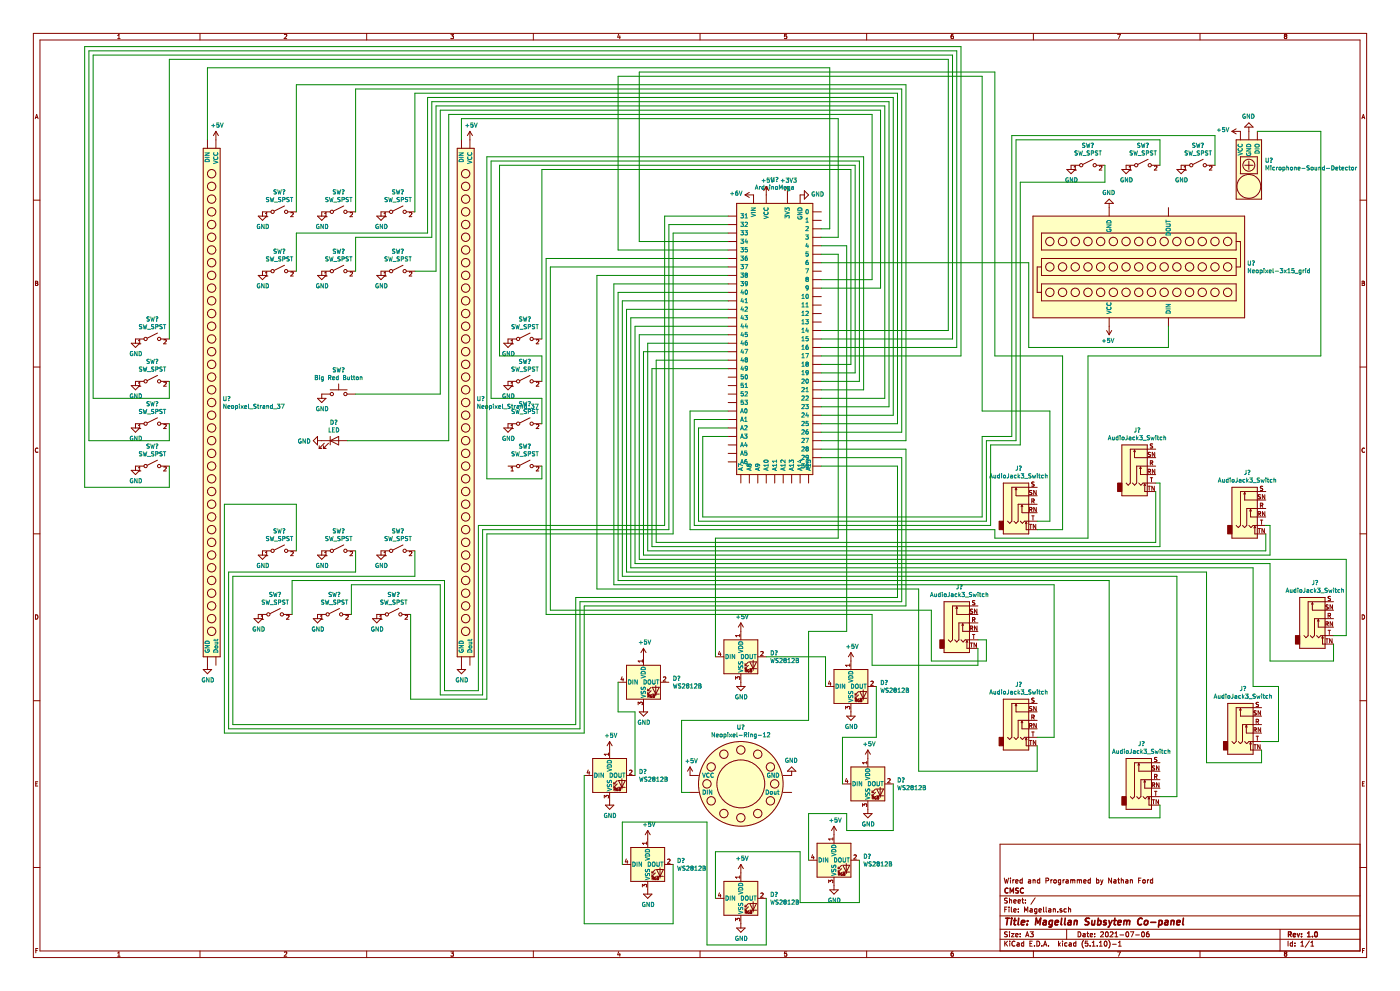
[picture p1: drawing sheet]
EESchema Schematic File Version 4
EELAYER 30 0
EELAYER END
$Descr A3 16535 11693
encoding utf-8
Sheet 1 1
Title "Magellan Subsytem Co-panel"
Date "2021-07-06"
Rev "1.0"
Comp "CMSC"
Comment1 "Wired and Programmed by Nathan Ford"
Comment2 ""
Comment3 ""
Comment4 ""
$EndDescr
$Comp
L power:GND #PWR?
U 1 1
P 9450 2300
F 0 "#PWR?" H 9450 2050 50  0001 C CNN
F 1 "GND" V 9455 2172 50  0000 R CNN
F 2 "" H 9450 2300 50  0001 C CNN
F 3 "" H 9450 2300 50  0001 C CNN
	1    9450 2300
	0    -1   -1   0   
$EndComp
$Comp
L power:+3V3 #PWR?
U 1 1
P 9300 2300
F 0 "#PWR?" H 9300 2150 50  0001 C CNN
F 1 "+3V3" H 9315 2473 50  0000 C CNN
F 2 "" H 9300 2300 50  0001 C CNN
F 3 "" H 9300 2300 50  0001 C CNN
	1    9300 2300
	1    0    0    -1  
$EndComp
$Comp
L power:+6V #PWR?
U 1 1
P 8900 2300
F 0 "#PWR?" H 8900 2150 50  0001 C CNN
F 1 "+6V" V 8915 2428 50  0000 L CNN
F 2 "" H 8900 2300 50  0001 C CNN
F 3 "" H 8900 2300 50  0001 C CNN
	1    8900 2300
	0    -1   -1   0   
$EndComp
$Comp
L power:+5V #PWR?
U 1 1
P 9050 2300
F 0 "#PWR?" H 9050 2150 50  0001 C CNN
F 1 "+5V" H 9065 2473 50  0000 C CNN
F 2 "" H 9050 2300 50  0001 C CNN
F 3 "" H 9050 2300 50  0001 C CNN
	1    9050 2300
	1    0    0    -1  
$EndComp
$Comp
L Connector:AudioJack3_Switch J?
U 1 1
P 13450 5500
F 0 "J?" H 13432 5925 50  0000 C CNN
F 1 "AudioJack3_Switch" H 13432 5834 50  0000 C CNN
F 2 "" H 13450 5500 50  0001 C CNN
F 3 "~" H 13450 5500 50  0001 C CNN
	1    13450 5500
	1    0    0    -1  
$EndComp
$Comp
L MCU_Microchip_ATmega:ArduinoMega U?
U 1 1
P 9150 4000
F 0 "U?" H 9150 5881 50  0000 C CNN
F 1 "ArduinoMega" H 9150 5790 50  0000 C CNN
F 2 "" H 8950 4150 50  0001 C CNN
F 3 "" H 8950 4150 50  0001 C CNN
	1    9150 4000
	1    0    0    -1  
$EndComp
$Comp
L Connector:AudioJack3_Switch J?
U 1 1
P 14750 6000
F 0 "J?" H 14732 6425 50  0000 C CNN
F 1 "AudioJack3_Switch" H 14732 6334 50  0000 C CNN
F 2 "" H 14750 6000 50  0001 C CNN
F 3 "~" H 14750 6000 50  0001 C CNN
	1    14750 6000
	1    0    0    -1  
$EndComp
$Comp
L Connector:AudioJack3_Switch J?
U 1 1
P 12050 5950
F 0 "J?" H 12032 6375 50  0000 C CNN
F 1 "AudioJack3_Switch" H 12032 6284 50  0000 C CNN
F 2 "" H 12050 5950 50  0001 C CNN
F 3 "~" H 12050 5950 50  0001 C CNN
	1    12050 5950
	1    0    0    -1  
$EndComp
$Comp
L Connector:AudioJack3_Switch J?
U 1 1
P 15550 7300
F 0 "J?" H 15532 7725 50  0000 C CNN
F 1 "AudioJack3_Switch" H 15532 7634 50  0000 C CNN
F 2 "" H 15550 7300 50  0001 C CNN
F 3 "~" H 15550 7300 50  0001 C CNN
	1    15550 7300
	1    0    0    -1  
$EndComp
$Comp
L Connector:AudioJack3_Switch J?
U 1 1
P 12050 8500
F 0 "J?" H 12032 8925 50  0000 C CNN
F 1 "AudioJack3_Switch" H 12032 8834 50  0000 C CNN
F 2 "" H 12050 8500 50  0001 C CNN
F 3 "~" H 12050 8500 50  0001 C CNN
	1    12050 8500
	1    0    0    -1  
$EndComp
$Comp
L Connector:AudioJack3_Switch J?
U 1 1
P 13500 9200
F 0 "J?" H 13482 9625 50  0000 C CNN
F 1 "AudioJack3_Switch" H 13482 9534 50  0000 C CNN
F 2 "" H 13500 9200 50  0001 C CNN
F 3 "~" H 13500 9200 50  0001 C CNN
	1    13500 9200
	1    0    0    -1  
$EndComp
$Comp
L LED:WS2812B D?
U 1 1
P 8750 7750
F 0 "D?" H 9094 7796 50  0000 L CNN
F 1 "WS2812B" H 9094 7705 50  0000 L CNN
F 2 "LED_SMD:LED_WS2812B_PLCC4_5.0x5.0mm_P3.2mm" H 8800 7450 50  0001 L TNN
F 3 "https://cdn-shop.adafruit.com/datasheets/WS2812B.pdf" H 8850 7375 50  0001 L TNN
	1    8750 7750
	1    0    0    -1  
$EndComp
$Comp
L LED:WS2812B D?
U 1 1
P 10050 8100
F 0 "D?" H 10394 8146 50  0000 L CNN
F 1 "WS2812B" H 10394 8055 50  0000 L CNN
F 2 "LED_SMD:LED_WS2812B_PLCC4_5.0x5.0mm_P3.2mm" H 10100 7800 50  0001 L TNN
F 3 "https://cdn-shop.adafruit.com/datasheets/WS2812B.pdf" H 10150 7725 50  0001 L TNN
	1    10050 8100
	1    0    0    -1  
$EndComp
$Comp
L LED:WS2812B D?
U 1 1
P 9850 10150
F 0 "D?" H 10194 10196 50  0000 L CNN
F 1 "WS2812B" H 10194 10105 50  0000 L CNN
F 2 "LED_SMD:LED_WS2812B_PLCC4_5.0x5.0mm_P3.2mm" H 9900 9850 50  0001 L TNN
F 3 "https://cdn-shop.adafruit.com/datasheets/WS2812B.pdf" H 9950 9775 50  0001 L TNN
	1    9850 10150
	1    0    0    -1  
$EndComp
$Comp
L LED:WS2812B D?
U 1 1
P 8750 10600
F 0 "D?" H 9094 10646 50  0000 L CNN
F 1 "WS2812B" H 9094 10555 50  0000 L CNN
F 2 "LED_SMD:LED_WS2812B_PLCC4_5.0x5.0mm_P3.2mm" H 8800 10300 50  0001 L TNN
F 3 "https://cdn-shop.adafruit.com/datasheets/WS2812B.pdf" H 8850 10225 50  0001 L TNN
	1    8750 10600
	1    0    0    -1  
$EndComp
$Comp
L LED:WS2812B D?
U 1 1
P 7650 10200
F 0 "D?" H 7994 10246 50  0000 L CNN
F 1 "WS2812B" H 7994 10155 50  0000 L CNN
F 2 "LED_SMD:LED_WS2812B_PLCC4_5.0x5.0mm_P3.2mm" H 7700 9900 50  0001 L TNN
F 3 "https://cdn-shop.adafruit.com/datasheets/WS2812B.pdf" H 7750 9825 50  0001 L TNN
	1    7650 10200
	1    0    0    -1  
$EndComp
$Comp
L LED:WS2812B D?
U 1 1
P 7600 8050
F 0 "D?" H 7944 8096 50  0000 L CNN
F 1 "WS2812B" H 7944 8005 50  0000 L CNN
F 2 "LED_SMD:LED_WS2812B_PLCC4_5.0x5.0mm_P3.2mm" H 7650 7750 50  0001 L TNN
F 3 "https://cdn-shop.adafruit.com/datasheets/WS2812B.pdf" H 7700 7675 50  0001 L TNN
	1    7600 8050
	1    0    0    -1  
$EndComp
$Comp
L Switch:SW_SPST SW?
U 1 1
P 12850 1950
F 0 "SW?" H 12850 2185 50  0000 C CNN
F 1 "SW_SPST" H 12850 2094 50  0000 C CNN
F 2 "" H 12850 1950 50  0001 C CNN
F 3 "~" H 12850 1950 50  0001 C CNN
	1    12850 1950
	1    0    0    -1  
$EndComp
$Comp
L Switch:SW_SPST SW?
U 1 1
P 13500 1950
F 0 "SW?" H 13500 2185 50  0000 C CNN
F 1 "SW_SPST" H 13500 2094 50  0000 C CNN
F 2 "" H 13500 1950 50  0001 C CNN
F 3 "~" H 13500 1950 50  0001 C CNN
	1    13500 1950
	1    0    0    -1  
$EndComp
$Comp
L Switch:SW_SPST SW?
U 1 1
P 14150 1950
F 0 "SW?" H 14150 2185 50  0000 C CNN
F 1 "SW_SPST" H 14150 2094 50  0000 C CNN
F 2 "" H 14150 1950 50  0001 C CNN
F 3 "~" H 14150 1950 50  0001 C CNN
	1    14150 1950
	1    0    0    -1  
$EndComp
$Comp
L Switch:SW_SPST SW?
U 1 1
P 3300 2500
F 0 "SW?" H 3300 2735 50  0000 C CNN
F 1 "SW_SPST" H 3300 2644 50  0000 C CNN
F 2 "" H 3300 2500 50  0001 C CNN
F 3 "~" H 3300 2500 50  0001 C CNN
	1    3300 2500
	1    0    0    -1  
$EndComp
$Comp
L Switch:SW_SPST SW?
U 1 1
P 4000 2500
F 0 "SW?" H 4000 2735 50  0000 C CNN
F 1 "SW_SPST" H 4000 2644 50  0000 C CNN
F 2 "" H 4000 2500 50  0001 C CNN
F 3 "~" H 4000 2500 50  0001 C CNN
	1    4000 2500
	1    0    0    -1  
$EndComp
$Comp
L Switch:SW_SPST SW?
U 1 1
P 4700 2500
F 0 "SW?" H 4700 2735 50  0000 C CNN
F 1 "SW_SPST" H 4700 2644 50  0000 C CNN
F 2 "" H 4700 2500 50  0001 C CNN
F 3 "~" H 4700 2500 50  0001 C CNN
	1    4700 2500
	1    0    0    -1  
$EndComp
$Comp
L Switch:SW_SPST SW?
U 1 1
P 3300 3200
F 0 "SW?" H 3300 3435 50  0000 C CNN
F 1 "SW_SPST" H 3300 3344 50  0000 C CNN
F 2 "" H 3300 3200 50  0001 C CNN
F 3 "~" H 3300 3200 50  0001 C CNN
	1    3300 3200
	1    0    0    -1  
$EndComp
$Comp
L Switch:SW_SPST SW?
U 1 1
P 4000 3200
F 0 "SW?" H 4000 3435 50  0000 C CNN
F 1 "SW_SPST" H 4000 3344 50  0000 C CNN
F 2 "" H 4000 3200 50  0001 C CNN
F 3 "~" H 4000 3200 50  0001 C CNN
	1    4000 3200
	1    0    0    -1  
$EndComp
$Comp
L Switch:SW_SPST SW?
U 1 1
P 4700 3200
F 0 "SW?" H 4700 3435 50  0000 C CNN
F 1 "SW_SPST" H 4700 3344 50  0000 C CNN
F 2 "" H 4700 3200 50  0001 C CNN
F 3 "~" H 4700 3200 50  0001 C CNN
	1    4700 3200
	1    0    0    -1  
$EndComp
$Comp
L Switch:SW_SPST SW?
U 1 1
P 3300 6500
F 0 "SW?" H 3300 6735 50  0000 C CNN
F 1 "SW_SPST" H 3300 6644 50  0000 C CNN
F 2 "" H 3300 6500 50  0001 C CNN
F 3 "~" H 3300 6500 50  0001 C CNN
	1    3300 6500
	1    0    0    -1  
$EndComp
$Comp
L Switch:SW_SPST SW?
U 1 1
P 4000 6500
F 0 "SW?" H 4000 6735 50  0000 C CNN
F 1 "SW_SPST" H 4000 6644 50  0000 C CNN
F 2 "" H 4000 6500 50  0001 C CNN
F 3 "~" H 4000 6500 50  0001 C CNN
	1    4000 6500
	1    0    0    -1  
$EndComp
$Comp
L Switch:SW_SPST SW?
U 1 1
P 4700 6500
F 0 "SW?" H 4700 6735 50  0000 C CNN
F 1 "SW_SPST" H 4700 6644 50  0000 C CNN
F 2 "" H 4700 6500 50  0001 C CNN
F 3 "~" H 4700 6500 50  0001 C CNN
	1    4700 6500
	1    0    0    -1  
$EndComp
$Comp
L Switch:SW_SPST SW?
U 1 1
P 3250 7250
F 0 "SW?" H 3250 7485 50  0000 C CNN
F 1 "SW_SPST" H 3250 7394 50  0000 C CNN
F 2 "" H 3250 7250 50  0001 C CNN
F 3 "~" H 3250 7250 50  0001 C CNN
	1    3250 7250
	1    0    0    -1  
$EndComp
$Comp
L Switch:SW_SPST SW?
U 1 1
P 3950 7250
F 0 "SW?" H 3950 7485 50  0000 C CNN
F 1 "SW_SPST" H 3950 7394 50  0000 C CNN
F 2 "" H 3950 7250 50  0001 C CNN
F 3 "~" H 3950 7250 50  0001 C CNN
	1    3950 7250
	1    0    0    -1  
$EndComp
$Comp
L Switch:SW_SPST SW?
U 1 1
P 4650 7250
F 0 "SW?" H 4650 7485 50  0000 C CNN
F 1 "SW_SPST" H 4650 7394 50  0000 C CNN
F 2 "" H 4650 7250 50  0001 C CNN
F 3 "~" H 4650 7250 50  0001 C CNN
	1    4650 7250
	1    0    0    -1  
$EndComp
$Comp
L Switch:SW_SPST SW?
U 1 1
P 6200 4000
F 0 "SW?" H 6200 4235 50  0000 C CNN
F 1 "SW_SPST" H 6200 4144 50  0000 C CNN
F 2 "" H 6200 4000 50  0001 C CNN
F 3 "~" H 6200 4000 50  0001 C CNN
	1    6200 4000
	1    0    0    -1  
$EndComp
$Comp
L Switch:SW_SPST SW?
U 1 1
P 6200 4500
F 0 "SW?" H 6200 4735 50  0000 C CNN
F 1 "SW_SPST" H 6200 4644 50  0000 C CNN
F 2 "" H 6200 4500 50  0001 C CNN
F 3 "~" H 6200 4500 50  0001 C CNN
	1    6200 4500
	1    0    0    -1  
$EndComp
$Comp
L Switch:SW_SPST SW?
U 1 1
P 6200 5000
F 0 "SW?" H 6200 5235 50  0000 C CNN
F 1 "SW_SPST" H 6200 5144 50  0000 C CNN
F 2 "" H 6200 5000 50  0001 C CNN
F 3 "~" H 6200 5000 50  0001 C CNN
	1    6200 5000
	1    0    0    -1  
$EndComp
$Comp
L Switch:SW_SPST SW?
U 1 1
P 6200 5500
F 0 "SW?" H 6200 5735 50  0000 C CNN
F 1 "SW_SPST" H 6200 5644 50  0000 C CNN
F 2 "" H 6200 5500 50  0001 C CNN
F 3 "~" H 6200 5500 50  0001 C CNN
	1    6200 5500
	1    0    0    -1  
$EndComp
$Comp
L Switch:SW_SPST SW?
U 1 1
P 1800 4000
F 0 "SW?" H 1800 4235 50  0000 C CNN
F 1 "SW_SPST" H 1800 4144 50  0000 C CNN
F 2 "" H 1800 4000 50  0001 C CNN
F 3 "~" H 1800 4000 50  0001 C CNN
	1    1800 4000
	1    0    0    -1  
$EndComp
$Comp
L Switch:SW_SPST SW?
U 1 1
P 1800 4500
F 0 "SW?" H 1800 4735 50  0000 C CNN
F 1 "SW_SPST" H 1800 4644 50  0000 C CNN
F 2 "" H 1800 4500 50  0001 C CNN
F 3 "~" H 1800 4500 50  0001 C CNN
	1    1800 4500
	1    0    0    -1  
$EndComp
$Comp
L Switch:SW_SPST SW?
U 1 1
P 1800 5000
F 0 "SW?" H 1800 5235 50  0000 C CNN
F 1 "SW_SPST" H 1800 5144 50  0000 C CNN
F 2 "" H 1800 5000 50  0001 C CNN
F 3 "~" H 1800 5000 50  0001 C CNN
	1    1800 5000
	1    0    0    -1  
$EndComp
$Comp
L Switch:SW_SPST SW?
U 1 1
P 1800 5500
F 0 "SW?" H 1800 5735 50  0000 C CNN
F 1 "SW_SPST" H 1800 5644 50  0000 C CNN
F 2 "" H 1800 5500 50  0001 C CNN
F 3 "~" H 1800 5500 50  0001 C CNN
	1    1800 5500
	1    0    0    -1  
$EndComp
$Comp
L LED:Neopixel-Ring-12 U?
U 1 1
P 8750 9250
F 0 "U?" V 9415 9250 50  0000 C CNN
F 1 "Neopixel-Ring-12" V 9324 9250 50  0000 C CNN
F 2 "" H 8750 9150 50  0001 C CNN
F 3 "" H 8750 9150 50  0001 C CNN
	1    8750 9250
	0    -1   -1   0   
$EndComp
$Comp
L Sensor_Audio:Microphone-Sound-Detector U?
U 1 1
P 14750 2000
F 0 "U?" H 14562 1896 50  0000 R CNN
F 1 "Microphone-Sound-Detector" H 14562 1987 50  0000 R CNN
F 2 "" H 14750 2500 50  0001 C CNN
F 3 "" H 14750 2500 50  0001 C CNN
	1    14750 2000
	-1   0    0    1   
$EndComp
$Comp
L LED:Neopixel-3x15_grid U?
U 1 1
P 13450 3150
F 0 "U?" H 14728 3196 50  0000 L CNN
F 1 "Neopixel-3x15_grid" H 14728 3105 50  0000 L CNN
F 2 "" H 13450 3000 50  0001 C CNN
F 3 "" H 13450 3000 50  0001 C CNN
	1    13450 3150
	1    0    0    -1  
$EndComp
$Comp
L LED:Neopixel_Strand_37 U?
U 1 1
P 5500 4750
F 0 "U?" H 5628 4796 50  0000 L CNN
F 1 "Neopixel_Strand_37" H 5628 4705 50  0000 L CNN
F 2 "" H 6900 5150 50  0001 C CNN
F 3 "" H 6900 5150 50  0001 C CNN
	1    5500 4750
	1    0    0    -1  
$EndComp
$Comp
L LED:Neopixel_Strand_37 U?
U 1 1
P 2500 4750
F 0 "U?" H 2628 4796 50  0000 L CNN
F 1 "Neopixel_Strand_37" H 2628 4705 50  0000 L CNN
F 2 "" H 3900 5150 50  0001 C CNN
F 3 "" H 3900 5150 50  0001 C CNN
	1    2500 4750
	1    0    0    -1  
$EndComp
$Comp
L Connector:AudioJack3_Switch J?
U 1 1
P 14700 8550
F 0 "J?" H 14682 8975 50  0000 C CNN
F 1 "AudioJack3_Switch" H 14682 8884 50  0000 C CNN
F 2 "" H 14700 8550 50  0001 C CNN
F 3 "~" H 14700 8550 50  0001 C CNN
	1    14700 8550
	1    0    0    -1  
$EndComp
$Comp
L Connector:AudioJack3_Switch J?
U 1 1
P 11350 7350
F 0 "J?" H 11332 7775 50  0000 C CNN
F 1 "AudioJack3_Switch" H 11332 7684 50  0000 C CNN
F 2 "" H 11350 7350 50  0001 C CNN
F 3 "~" H 11350 7350 50  0001 C CNN
	1    11350 7350
	1    0    0    -1  
$EndComp
$Comp
L LED:WS2812B D?
U 1 1
P 10250 9250
F 0 "D?" H 10594 9296 50  0000 L CNN
F 1 "WS2812B" H 10594 9205 50  0000 L CNN
F 2 "LED_SMD:LED_WS2812B_PLCC4_5.0x5.0mm_P3.2mm" H 10300 8950 50  0001 L TNN
F 3 "https://cdn-shop.adafruit.com/datasheets/WS2812B.pdf" H 10350 8875 50  0001 L TNN
	1    10250 9250
	1    0    0    -1  
$EndComp
$Comp
L LED:WS2812B D?
U 1 1
P 7200 9150
F 0 "D?" H 7544 9196 50  0000 L CNN
F 1 "WS2812B" H 7544 9105 50  0000 L CNN
F 2 "LED_SMD:LED_WS2812B_PLCC4_5.0x5.0mm_P3.2mm" H 7250 8850 50  0001 L TNN
F 3 "https://cdn-shop.adafruit.com/datasheets/WS2812B.pdf" H 7300 8775 50  0001 L TNN
	1    7200 9150
	1    0    0    -1  
$EndComp
$Comp
L Switch:SW_MEC_5G SW?
U 1 1
P 4000 4650
F 0 "SW?" H 4000 4935 50  0000 C CNN
F 1 "Big Red Button" H 4000 4844 50  0000 C CNN
F 2 "" H 4000 4850 50  0001 C CNN
F 3 "http://www.apem.com/int/index.php?controller=attachment&id_attachment=488" H 4000 4850 50  0001 C CNN
	1    4000 4650
	1    0    0    -1  
$EndComp
$Comp
L power:GND #PWR?
U 1 1
P 8750 8050
F 0 "#PWR?" H 8750 7800 50  0001 C CNN
F 1 "GND" H 8755 7877 50  0000 C CNN
F 2 "" H 8750 8050 50  0001 C CNN
F 3 "" H 8750 8050 50  0001 C CNN
	1    8750 8050
	1    0    0    -1  
$EndComp
$Comp
L power:GND #PWR?
U 1 1
P 10050 8400
F 0 "#PWR?" H 10050 8150 50  0001 C CNN
F 1 "GND" H 10055 8227 50  0000 C CNN
F 2 "" H 10050 8400 50  0001 C CNN
F 3 "" H 10050 8400 50  0001 C CNN
	1    10050 8400
	1    0    0    -1  
$EndComp
$Comp
L power:GND #PWR?
U 1 1
P 10250 9550
F 0 "#PWR?" H 10250 9300 50  0001 C CNN
F 1 "GND" H 10255 9377 50  0000 C CNN
F 2 "" H 10250 9550 50  0001 C CNN
F 3 "" H 10250 9550 50  0001 C CNN
	1    10250 9550
	1    0    0    -1  
$EndComp
$Comp
L power:GND #PWR?
U 1 1
P 9850 10450
F 0 "#PWR?" H 9850 10200 50  0001 C CNN
F 1 "GND" H 9855 10277 50  0000 C CNN
F 2 "" H 9850 10450 50  0001 C CNN
F 3 "" H 9850 10450 50  0001 C CNN
	1    9850 10450
	1    0    0    -1  
$EndComp
$Comp
L power:GND #PWR?
U 1 1
P 8750 10900
F 0 "#PWR?" H 8750 10650 50  0001 C CNN
F 1 "GND" H 8755 10727 50  0000 C CNN
F 2 "" H 8750 10900 50  0001 C CNN
F 3 "" H 8750 10900 50  0001 C CNN
	1    8750 10900
	1    0    0    -1  
$EndComp
$Comp
L power:GND #PWR?
U 1 1
P 7650 10500
F 0 "#PWR?" H 7650 10250 50  0001 C CNN
F 1 "GND" H 7655 10327 50  0000 C CNN
F 2 "" H 7650 10500 50  0001 C CNN
F 3 "" H 7650 10500 50  0001 C CNN
	1    7650 10500
	1    0    0    -1  
$EndComp
$Comp
L power:GND #PWR?
U 1 1
P 7200 9450
F 0 "#PWR?" H 7200 9200 50  0001 C CNN
F 1 "GND" H 7205 9277 50  0000 C CNN
F 2 "" H 7200 9450 50  0001 C CNN
F 3 "" H 7200 9450 50  0001 C CNN
	1    7200 9450
	1    0    0    -1  
$EndComp
$Comp
L power:GND #PWR?
U 1 1
P 7600 8350
F 0 "#PWR?" H 7600 8100 50  0001 C CNN
F 1 "GND" H 7605 8177 50  0000 C CNN
F 2 "" H 7600 8350 50  0001 C CNN
F 3 "" H 7600 8350 50  0001 C CNN
	1    7600 8350
	1    0    0    -1  
$EndComp
$Comp
L power:+5V #PWR?
U 1 1
P 8750 7450
F 0 "#PWR?" H 8750 7300 50  0001 C CNN
F 1 "+5V" H 8765 7623 50  0000 C CNN
F 2 "" H 8750 7450 50  0001 C CNN
F 3 "" H 8750 7450 50  0001 C CNN
	1    8750 7450
	1    0    0    -1  
$EndComp
$Comp
L power:+5V #PWR?
U 1 1
P 10050 7800
F 0 "#PWR?" H 10050 7650 50  0001 C CNN
F 1 "+5V" H 10065 7973 50  0000 C CNN
F 2 "" H 10050 7800 50  0001 C CNN
F 3 "" H 10050 7800 50  0001 C CNN
	1    10050 7800
	1    0    0    -1  
$EndComp
$Comp
L power:+5V #PWR?
U 1 1
P 10250 8950
F 0 "#PWR?" H 10250 8800 50  0001 C CNN
F 1 "+5V" H 10265 9123 50  0000 C CNN
F 2 "" H 10250 8950 50  0001 C CNN
F 3 "" H 10250 8950 50  0001 C CNN
	1    10250 8950
	1    0    0    -1  
$EndComp
$Comp
L power:+5V #PWR?
U 1 1
P 9850 9850
F 0 "#PWR?" H 9850 9700 50  0001 C CNN
F 1 "+5V" H 9865 10023 50  0000 C CNN
F 2 "" H 9850 9850 50  0001 C CNN
F 3 "" H 9850 9850 50  0001 C CNN
	1    9850 9850
	1    0    0    -1  
$EndComp
$Comp
L power:+5V #PWR?
U 1 1
P 8750 10300
F 0 "#PWR?" H 8750 10150 50  0001 C CNN
F 1 "+5V" H 8765 10473 50  0000 C CNN
F 2 "" H 8750 10300 50  0001 C CNN
F 3 "" H 8750 10300 50  0001 C CNN
	1    8750 10300
	1    0    0    -1  
$EndComp
$Comp
L power:+5V #PWR?
U 1 1
P 7650 9900
F 0 "#PWR?" H 7650 9750 50  0001 C CNN
F 1 "+5V" H 7665 10073 50  0000 C CNN
F 2 "" H 7650 9900 50  0001 C CNN
F 3 "" H 7650 9900 50  0001 C CNN
	1    7650 9900
	1    0    0    -1  
$EndComp
$Comp
L power:+5V #PWR?
U 1 1
P 7200 8850
F 0 "#PWR?" H 7200 8700 50  0001 C CNN
F 1 "+5V" H 7215 9023 50  0000 C CNN
F 2 "" H 7200 8850 50  0001 C CNN
F 3 "" H 7200 8850 50  0001 C CNN
	1    7200 8850
	1    0    0    -1  
$EndComp
$Comp
L power:+5V #PWR?
U 1 1
P 7600 7750
F 0 "#PWR?" H 7600 7600 50  0001 C CNN
F 1 "+5V" H 7615 7923 50  0000 C CNN
F 2 "" H 7600 7750 50  0001 C CNN
F 3 "" H 7600 7750 50  0001 C CNN
	1    7600 7750
	1    0    0    -1  
$EndComp
$Comp
L power:+5V #PWR?
U 1 1
P 8150 9150
F 0 "#PWR?" H 8150 9000 50  0001 C CNN
F 1 "+5V" H 8165 9323 50  0000 C CNN
F 2 "" H 8150 9150 50  0001 C CNN
F 3 "" H 8150 9150 50  0001 C CNN
	1    8150 9150
	1    0    0    -1  
$EndComp
$Comp
L power:GND #PWR?
U 1 1
P 9350 9150
F 0 "#PWR?" H 9350 8900 50  0001 C CNN
F 1 "GND" H 9355 8977 50  0000 C CNN
F 2 "" H 9350 9150 50  0001 C CNN
F 3 "" H 9350 9150 50  0001 C CNN
	1    9350 9150
	-1   0    0    1   
$EndComp
$Comp
L power:GND #PWR?
U 1 1
P 3800 4650
F 0 "#PWR?" H 3800 4400 50  0001 C CNN
F 1 "GND" H 3805 4477 50  0000 C CNN
F 2 "" H 3800 4650 50  0001 C CNN
F 3 "" H 3800 4650 50  0001 C CNN
	1    3800 4650
	1    0    0    -1  
$EndComp
$Comp
L power:GND #PWR?
U 1 1
P 3100 6500
F 0 "#PWR?" H 3100 6250 50  0001 C CNN
F 1 "GND" H 3105 6327 50  0000 C CNN
F 2 "" H 3100 6500 50  0001 C CNN
F 3 "" H 3100 6500 50  0001 C CNN
	1    3100 6500
	1    0    0    -1  
$EndComp
$Comp
L power:GND #PWR?
U 1 1
P 3800 6500
F 0 "#PWR?" H 3800 6250 50  0001 C CNN
F 1 "GND" H 3805 6327 50  0000 C CNN
F 2 "" H 3800 6500 50  0001 C CNN
F 3 "" H 3800 6500 50  0001 C CNN
	1    3800 6500
	1    0    0    -1  
$EndComp
$Comp
L power:GND #PWR?
U 1 1
P 4500 6500
F 0 "#PWR?" H 4500 6250 50  0001 C CNN
F 1 "GND" H 4505 6327 50  0000 C CNN
F 2 "" H 4500 6500 50  0001 C CNN
F 3 "" H 4500 6500 50  0001 C CNN
	1    4500 6500
	1    0    0    -1  
$EndComp
$Comp
L power:GND #PWR?
U 1 1
P 4450 7250
F 0 "#PWR?" H 4450 7000 50  0001 C CNN
F 1 "GND" H 4455 7077 50  0000 C CNN
F 2 "" H 4450 7250 50  0001 C CNN
F 3 "" H 4450 7250 50  0001 C CNN
	1    4450 7250
	1    0    0    -1  
$EndComp
$Comp
L power:GND #PWR?
U 1 1
P 3750 7250
F 0 "#PWR?" H 3750 7000 50  0001 C CNN
F 1 "GND" H 3755 7077 50  0000 C CNN
F 2 "" H 3750 7250 50  0001 C CNN
F 3 "" H 3750 7250 50  0001 C CNN
	1    3750 7250
	1    0    0    -1  
$EndComp
$Comp
L power:GND #PWR?
U 1 1
P 3050 7250
F 0 "#PWR?" H 3050 7000 50  0001 C CNN
F 1 "GND" H 3055 7077 50  0000 C CNN
F 2 "" H 3050 7250 50  0001 C CNN
F 3 "" H 3050 7250 50  0001 C CNN
	1    3050 7250
	1    0    0    -1  
$EndComp
$Comp
L power:GND #PWR?
U 1 1
P 5450 7850
F 0 "#PWR?" H 5450 7600 50  0001 C CNN
F 1 "GND" H 5455 7677 50  0000 C CNN
F 2 "" H 5450 7850 50  0001 C CNN
F 3 "" H 5450 7850 50  0001 C CNN
	1    5450 7850
	1    0    0    -1  
$EndComp
$Comp
L power:GND #PWR?
U 1 1
P 2450 7850
F 0 "#PWR?" H 2450 7600 50  0001 C CNN
F 1 "GND" H 2455 7677 50  0000 C CNN
F 2 "" H 2450 7850 50  0001 C CNN
F 3 "" H 2450 7850 50  0001 C CNN
	1    2450 7850
	1    0    0    -1  
$EndComp
$Comp
L power:GND #PWR?
U 1 1
P 3100 3200
F 0 "#PWR?" H 3100 2950 50  0001 C CNN
F 1 "GND" H 3105 3027 50  0000 C CNN
F 2 "" H 3100 3200 50  0001 C CNN
F 3 "" H 3100 3200 50  0001 C CNN
	1    3100 3200
	1    0    0    -1  
$EndComp
$Comp
L power:GND #PWR?
U 1 1
P 3800 3200
F 0 "#PWR?" H 3800 2950 50  0001 C CNN
F 1 "GND" H 3805 3027 50  0000 C CNN
F 2 "" H 3800 3200 50  0001 C CNN
F 3 "" H 3800 3200 50  0001 C CNN
	1    3800 3200
	1    0    0    -1  
$EndComp
$Comp
L power:GND #PWR?
U 1 1
P 4500 3200
F 0 "#PWR?" H 4500 2950 50  0001 C CNN
F 1 "GND" H 4505 3027 50  0000 C CNN
F 2 "" H 4500 3200 50  0001 C CNN
F 3 "" H 4500 3200 50  0001 C CNN
	1    4500 3200
	1    0    0    -1  
$EndComp
$Comp
L power:GND #PWR?
U 1 1
P 4500 2500
F 0 "#PWR?" H 4500 2250 50  0001 C CNN
F 1 "GND" H 4505 2327 50  0000 C CNN
F 2 "" H 4500 2500 50  0001 C CNN
F 3 "" H 4500 2500 50  0001 C CNN
	1    4500 2500
	1    0    0    -1  
$EndComp
$Comp
L power:GND #PWR?
U 1 1
P 3800 2500
F 0 "#PWR?" H 3800 2250 50  0001 C CNN
F 1 "GND" H 3805 2327 50  0000 C CNN
F 2 "" H 3800 2500 50  0001 C CNN
F 3 "" H 3800 2500 50  0001 C CNN
	1    3800 2500
	1    0    0    -1  
$EndComp
$Comp
L power:GND #PWR?
U 1 1
P 3100 2500
F 0 "#PWR?" H 3100 2250 50  0001 C CNN
F 1 "GND" H 3105 2327 50  0000 C CNN
F 2 "" H 3100 2500 50  0001 C CNN
F 3 "" H 3100 2500 50  0001 C CNN
	1    3100 2500
	1    0    0    -1  
$EndComp
$Comp
L power:GND #PWR?
U 1 1
P 6000 4000
F 0 "#PWR?" H 6000 3750 50  0001 C CNN
F 1 "GND" H 6005 3827 50  0000 C CNN
F 2 "" H 6000 4000 50  0001 C CNN
F 3 "" H 6000 4000 50  0001 C CNN
	1    6000 4000
	1    0    0    -1  
$EndComp
$Comp
L power:GND #PWR?
U 1 1
P 6000 4500
F 0 "#PWR?" H 6000 4250 50  0001 C CNN
F 1 "GND" H 6005 4327 50  0000 C CNN
F 2 "" H 6000 4500 50  0001 C CNN
F 3 "" H 6000 4500 50  0001 C CNN
	1    6000 4500
	1    0    0    -1  
$EndComp
$Comp
L power:GND #PWR?
U 1 1
P 6000 5000
F 0 "#PWR?" H 6000 4750 50  0001 C CNN
F 1 "GND" H 6005 4827 50  0000 C CNN
F 2 "" H 6000 5000 50  0001 C CNN
F 3 "" H 6000 5000 50  0001 C CNN
	1    6000 5000
	1    0    0    -1  
$EndComp
$Comp
L power:GND #PWR?
U 1 1
P 1600 5500
F 0 "#PWR?" H 1600 5250 50  0001 C CNN
F 1 "GND" H 1605 5327 50  0000 C CNN
F 2 "" H 1600 5500 50  0001 C CNN
F 3 "" H 1600 5500 50  0001 C CNN
	1    1600 5500
	1    0    0    -1  
$EndComp
$Comp
L power:GND #PWR?
U 1 1
P 1600 5000
F 0 "#PWR?" H 1600 4750 50  0001 C CNN
F 1 "GND" H 1605 4827 50  0000 C CNN
F 2 "" H 1600 5000 50  0001 C CNN
F 3 "" H 1600 5000 50  0001 C CNN
	1    1600 5000
	1    0    0    -1  
$EndComp
$Comp
L power:GND #PWR?
U 1 1
P 1600 4500
F 0 "#PWR?" H 1600 4250 50  0001 C CNN
F 1 "GND" H 1605 4327 50  0000 C CNN
F 2 "" H 1600 4500 50  0001 C CNN
F 3 "" H 1600 4500 50  0001 C CNN
	1    1600 4500
	1    0    0    -1  
$EndComp
$Comp
L power:GND #PWR?
U 1 1
P 1600 4000
F 0 "#PWR?" H 1600 3750 50  0001 C CNN
F 1 "GND" H 1605 3827 50  0000 C CNN
F 2 "" H 1600 4000 50  0001 C CNN
F 3 "" H 1600 4000 50  0001 C CNN
	1    1600 4000
	1    0    0    -1  
$EndComp
$Comp
L power:+5V #PWR?
U 1 1
P 2550 1650
F 0 "#PWR?" H 2550 1500 50  0001 C CNN
F 1 "+5V" H 2565 1823 50  0000 C CNN
F 2 "" H 2550 1650 50  0001 C CNN
F 3 "" H 2550 1650 50  0001 C CNN
	1    2550 1650
	1    0    0    -1  
$EndComp
$Comp
L power:+5V #PWR?
U 1 1
P 5550 1650
F 0 "#PWR?" H 5550 1500 50  0001 C CNN
F 1 "+5V" H 5565 1823 50  0000 C CNN
F 2 "" H 5550 1650 50  0001 C CNN
F 3 "" H 5550 1650 50  0001 C CNN
	1    5550 1650
	1    0    0    -1  
$EndComp
$Comp
L power:GND #PWR?
U 1 1
P 12650 1950
F 0 "#PWR?" H 12650 1700 50  0001 C CNN
F 1 "GND" H 12655 1777 50  0000 C CNN
F 2 "" H 12650 1950 50  0001 C CNN
F 3 "" H 12650 1950 50  0001 C CNN
	1    12650 1950
	1    0    0    -1  
$EndComp
$Comp
L power:GND #PWR?
U 1 1
P 13300 1950
F 0 "#PWR?" H 13300 1700 50  0001 C CNN
F 1 "GND" H 13305 1777 50  0000 C CNN
F 2 "" H 13300 1950 50  0001 C CNN
F 3 "" H 13300 1950 50  0001 C CNN
	1    13300 1950
	1    0    0    -1  
$EndComp
$Comp
L power:GND #PWR?
U 1 1
P 13950 1950
F 0 "#PWR?" H 13950 1700 50  0001 C CNN
F 1 "GND" H 13955 1777 50  0000 C CNN
F 2 "" H 13950 1950 50  0001 C CNN
F 3 "" H 13950 1950 50  0001 C CNN
	1    13950 1950
	1    0    0    -1  
$EndComp
$Comp
L power:GND #PWR?
U 1 1
P 13100 2450
F 0 "#PWR?" H 13100 2200 50  0001 C CNN
F 1 "GND" H 13105 2277 50  0000 C CNN
F 2 "" H 13100 2450 50  0001 C CNN
F 3 "" H 13100 2450 50  0001 C CNN
	1    13100 2450
	-1   0    0    1   
$EndComp
$Comp
L power:GND #PWR?
U 1 1
P 14750 1550
F 0 "#PWR?" H 14750 1300 50  0001 C CNN
F 1 "GND" H 14755 1377 50  0000 C CNN
F 2 "" H 14750 1550 50  0001 C CNN
F 3 "" H 14750 1550 50  0001 C CNN
	1    14750 1550
	-1   0    0    1   
$EndComp
$Comp
L power:+5V #PWR?
U 1 1
P 13100 3850
F 0 "#PWR?" H 13100 3700 50  0001 C CNN
F 1 "+5V" H 13115 4023 50  0000 C CNN
F 2 "" H 13100 3850 50  0001 C CNN
F 3 "" H 13100 3850 50  0001 C CNN
	1    13100 3850
	-1   0    0    1   
$EndComp
$Comp
L power:+5V #PWR?
U 1 1
P 14650 1550
F 0 "#PWR?" H 14650 1400 50  0001 C CNN
F 1 "+5V" V 14665 1678 50  0000 L CNN
F 2 "" H 14650 1550 50  0001 C CNN
F 3 "" H 14650 1550 50  0001 C CNN
	1    14650 1550
	0    -1   -1   0   
$EndComp
Wire Wire Line
	3500 2500 3500 1000
Wire Wire Line
	3500 1000 10700 1000
Wire Wire Line
	10700 5200 9700 5200
Wire Wire Line
	10700 1000 10700 5200
Wire Wire Line
	9700 5100 10650 5100
Wire Wire Line
	10650 5100 10650 1050
Wire Wire Line
	10650 1050 4200 1050
Wire Wire Line
	4200 1050 4200 2500
Wire Wire Line
	4900 2500 4900 1100
Wire Wire Line
	10600 1100 10600 5000
Wire Wire Line
	10600 5000 9700 5000
Wire Wire Line
	9700 4900 10550 4900
Wire Wire Line
	10550 4900 10550 1150
Wire Wire Line
	10550 1150 5050 1150
Wire Wire Line
	5050 2750 3500 2750
Wire Wire Line
	3500 2750 3500 3200
Wire Wire Line
	5050 1150 5050 2750
Wire Wire Line
	4200 3200 4200 2800
Wire Wire Line
	4200 2800 5100 2800
Wire Wire Line
	5100 2800 5100 1200
Wire Wire Line
	5100 1200 10500 1200
Wire Wire Line
	10500 1200 10500 4800
Wire Wire Line
	10500 4800 9700 4800
Wire Wire Line
	9700 4700 10450 4700
Wire Wire Line
	10450 4700 10450 1250
Wire Wire Line
	10450 1250 5150 1250
Wire Wire Line
	5150 1250 5150 3200
Wire Wire Line
	5150 3200 4900 3200
Wire Wire Line
	3500 6500 3500 5950
Wire Wire Line
	3500 5950 2650 5950
Wire Wire Line
	2650 5950 2650 8650
Wire Wire Line
	2650 8650 6900 8650
Wire Wire Line
	6900 8650 6900 7150
Wire Wire Line
	6900 7150 10700 7150
Wire Wire Line
	10700 7150 10700 5300
Wire Wire Line
	10700 5300 9700 5300
Wire Wire Line
	10650 5400 10650 7100
Wire Wire Line
	10650 7100 6850 7100
Wire Wire Line
	6850 7100 6850 8600
Wire Wire Line
	6850 8600 2700 8600
Wire Wire Line
	2700 8600 2700 6750
Wire Wire Line
	2700 6750 4200 6750
Wire Wire Line
	4200 6750 4200 6500
Wire Wire Line
	4900 6500 4900 6800
Wire Wire Line
	4900 6800 2750 6800
Wire Wire Line
	2750 6800 2750 8550
Wire Wire Line
	2750 8550 6800 8550
Wire Wire Line
	6800 8550 6800 7050
Wire Wire Line
	6800 7050 10600 7050
Wire Wire Line
	10600 7050 10600 5500
Wire Wire Line
	10600 5500 9700 5500
Wire Wire Line
	9700 5400 10650 5400
Wire Wire Line
	8600 2550 7850 2550
Wire Wire Line
	7850 2550 7850 6200
Wire Wire Line
	7850 6200 5650 6200
Wire Wire Line
	5650 6200 5650 8150
Wire Wire Line
	5650 8150 5250 8150
Wire Wire Line
	5250 8150 5250 6850
Wire Wire Line
	5250 6850 3450 6850
Wire Wire Line
	3450 6850 3450 7250
Wire Wire Line
	4150 7250 4150 6900
Wire Wire Line
	4150 6900 5200 6900
Wire Wire Line
	5200 6900 5200 8200
Wire Wire Line
	5200 8200 5700 8200
Wire Wire Line
	5700 8200 5700 6250
Wire Wire Line
	5700 6250 7900 6250
Wire Wire Line
	7900 6250 7900 2650
Wire Wire Line
	7900 2650 8600 2650
Wire Wire Line
	8600 2750 7950 2750
Wire Wire Line
	7950 2750 7950 6300
Wire Wire Line
	7950 6300 5750 6300
Wire Wire Line
	5750 6300 5750 8250
Wire Wire Line
	5750 8250 4850 8250
Wire Wire Line
	4850 8250 4850 7250
Wire Wire Line
	4200 4650 5200 4650
Wire Wire Line
	5200 4650 5200 1300
Wire Wire Line
	5200 1300 10400 1300
Wire Wire Line
	10400 1300 10400 3400
Wire Wire Line
	10400 3400 9700 3400
Wire Wire Line
	2000 5500 2000 5750
Wire Wire Line
	2000 5750 1000 5750
Wire Wire Line
	1000 5750 1000 550 
Wire Wire Line
	1000 550  11350 550 
Wire Wire Line
	11350 550  11350 4200
Wire Wire Line
	11350 4200 9700 4200
Wire Wire Line
	9700 4100 11300 4100
Wire Wire Line
	11300 4100 11300 600 
Wire Wire Line
	11300 600  1050 600 
Wire Wire Line
	1050 600  1050 5200
Wire Wire Line
	1050 5200 2000 5200
Wire Wire Line
	2000 5200 2000 5000
Wire Wire Line
	2000 4500 2000 4700
Wire Wire Line
	2000 4700 1100 4700
Wire Wire Line
	1100 4700 1100 650 
Wire Wire Line
	1100 650  11250 650 
Wire Wire Line
	11250 650  11250 4000
Wire Wire Line
	11250 4000 9700 4000
Wire Wire Line
	9700 3900 11200 3900
Wire Wire Line
	11200 3900 11200 700 
Wire Wire Line
	11200 700  2000 700 
Wire Wire Line
	2000 700  2000 4000
Wire Wire Line
	9050 7750 9750 7750
Wire Wire Line
	9750 7750 9750 8100
Wire Wire Line
	10350 8100 10350 8700
Wire Wire Line
	10350 8700 9950 8700
Wire Wire Line
	9950 8700 9950 9250
Wire Wire Line
	10550 9250 10550 9800
Wire Wire Line
	10550 9800 10000 9800
Wire Wire Line
	10000 9800 10000 9600
Wire Wire Line
	10000 9600 9550 9600
Wire Wire Line
	9550 9600 9550 10150
Wire Wire Line
	10150 10150 10150 10650
Wire Wire Line
	10150 10650 9450 10650
Wire Wire Line
	9450 10650 9450 10050
Wire Wire Line
	9450 10050 8450 10050
Wire Wire Line
	8450 10050 8450 10600
Wire Wire Line
	9050 10600 9050 11150
Wire Wire Line
	9050 11150 8350 11150
Wire Wire Line
	8350 11150 8350 9700
Wire Wire Line
	8350 9700 7350 9700
Wire Wire Line
	7350 9700 7350 10200
Wire Wire Line
	7950 10200 7950 10900
Wire Wire Line
	7950 10900 6900 10900
Wire Wire Line
	6900 10900 6900 9150
Wire Wire Line
	7500 9150 7500 8400
Wire Wire Line
	7500 8400 7300 8400
Wire Wire Line
	7300 8400 7300 8050
Wire Wire Line
	9700 4300 10050 4300
Wire Wire Line
	10050 4300 10050 2000
Wire Wire Line
	10050 2000 6400 2000
Wire Wire Line
	6400 2000 6400 4000
Wire Wire Line
	6400 4500 6400 4200
Wire Wire Line
	6400 4200 5900 4200
Wire Wire Line
	5900 4200 5900 1950
Wire Wire Line
	5900 1950 10100 1950
Wire Wire Line
	10100 1950 10100 4400
Wire Wire Line
	10100 4400 9700 4400
Wire Wire Line
	9700 4500 10150 4500
Wire Wire Line
	10150 4500 10150 1900
Wire Wire Line
	10150 1900 5800 1900
Wire Wire Line
	5800 1900 5800 4700
Wire Wire Line
	5800 4700 6400 4700
Wire Wire Line
	6400 4700 6400 5000
Wire Wire Line
	6400 5500 6400 5650
Wire Wire Line
	6400 5650 5750 5650
Wire Wire Line
	5750 5650 5750 1850
Wire Wire Line
	5750 1850 10200 1850
Wire Wire Line
	10200 1850 10200 4600
Wire Wire Line
	10200 4600 9700 4600
Wire Wire Line
	2450 1650 2450 800 
Wire Wire Line
	2450 800  9800 800 
Wire Wire Line
	9800 800  9800 2700
Wire Wire Line
	9800 2700 9700 2700
Wire Wire Line
	9700 2800 9900 2800
Wire Wire Line
	9900 2800 9900 1400
Wire Wire Line
	9900 1400 5450 1400
Wire Wire Line
	5450 1400 5450 1650
Wire Wire Line
	12150 3100 12150 4100
Wire Wire Line
	12150 4100 13800 4100
Wire Wire Line
	13800 4100 13800 3850
Wire Wire Line
	9700 3100 12150 3100
Wire Wire Line
	9700 2900 10000 2900
Wire Wire Line
	10000 2900 10000 7450
Wire Wire Line
	10000 7450 9550 7450
Wire Wire Line
	9550 7450 9550 8500
Wire Wire Line
	9550 8500 8050 8500
Wire Wire Line
	8050 8500 8050 9350
Wire Wire Line
	8050 9350 8150 9350
Wire Wire Line
	8450 7750 8450 6350
Wire Wire Line
	8450 6350 9900 6350
Wire Wire Line
	9900 6350 9900 3000
Wire Wire Line
	9900 3000 9700 3000
Wire Wire Line
	8600 4950 8200 4950
Wire Wire Line
	8200 4950 8200 6200
Wire Wire Line
	8200 6200 11700 6200
Wire Wire Line
	11700 6200 11700 5250
Wire Wire Line
	11700 5250 12050 5250
Wire Wire Line
	12050 5250 12050 2150
Wire Wire Line
	12050 2150 13050 2150
Wire Wire Line
	13050 2150 13050 1950
Wire Wire Line
	13700 1950 13700 1650
Wire Wire Line
	13700 1650 12000 1650
Wire Wire Line
	12000 1650 12000 5200
Wire Wire Line
	12000 5200 11650 5200
Wire Wire Line
	11650 5200 11650 6150
Wire Wire Line
	11650 6150 8250 6150
Wire Wire Line
	8250 6150 8250 5050
Wire Wire Line
	8250 5050 8600 5050
Wire Wire Line
	8600 5150 8300 5150
Wire Wire Line
	8300 5150 8300 6100
Wire Wire Line
	8300 6100 11600 6100
Wire Wire Line
	11600 6100 11600 5150
Wire Wire Line
	11600 5150 11950 5150
Wire Wire Line
	11950 5150 11950 1600
Wire Wire Line
	11950 1600 14350 1600
Wire Wire Line
	14350 1600 14350 1950
Wire Wire Line
	13650 5800 13650 6400
Wire Wire Line
	7750 6400 7750 4250
Wire Wire Line
	7750 4250 8600 4250
Wire Wire Line
	8600 4350 7700 4350
Wire Wire Line
	7700 6450 13700 6450
Wire Wire Line
	13700 6450 13700 5700
Wire Wire Line
	13700 5700 13650 5700
Wire Wire Line
	7700 4350 7700 6450
Wire Wire Line
	14950 6300 14950 6500
Wire Wire Line
	14950 6500 7650 6500
Wire Wire Line
	7650 6500 7650 4050
Wire Wire Line
	7650 4050 8600 4050
Wire Wire Line
	8600 4150 7600 4150
Wire Wire Line
	7600 4150 7600 6550
Wire Wire Line
	7600 6550 15000 6550
Wire Wire Line
	15000 6550 15000 6200
Wire Wire Line
	15000 6200 14950 6200
Wire Wire Line
	15750 7600 15750 7800
Wire Wire Line
	15750 7800 15000 7800
Wire Wire Line
	15000 7800 15000 6650
Wire Wire Line
	15000 6650 7500 6650
Wire Wire Line
	7500 6650 7500 3850
Wire Wire Line
	7500 3850 8600 3850
Wire Wire Line
	8600 3950 7550 3950
Wire Wire Line
	7550 3950 7550 6600
Wire Wire Line
	7550 6600 15900 6600
Wire Wire Line
	15900 6600 15900 7500
Wire Wire Line
	15900 7500 15750 7500
Wire Wire Line
	14900 8850 14900 9000
Wire Wire Line
	14900 9000 14250 9000
Wire Wire Line
	14250 9000 14250 6750
Wire Wire Line
	14250 6750 7400 6750
Wire Wire Line
	7400 6750 7400 3650
Wire Wire Line
	7400 3650 8600 3650
Wire Wire Line
	8600 3750 7450 3750
Wire Wire Line
	7450 3750 7450 6700
Wire Wire Line
	7450 6700 14800 6700
Wire Wire Line
	14800 6700 14800 8100
Wire Wire Line
	14800 8100 15100 8100
Wire Wire Line
	15100 8100 15100 8750
Wire Wire Line
	15100 8750 14900 8750
Wire Wire Line
	13650 6400 7750 6400
Wire Wire Line
	8600 4850 8150 4850
Wire Wire Line
	8150 4850 8150 6250
Wire Wire Line
	8150 6250 11750 6250
Wire Wire Line
	11750 6250 11750 6350
Wire Wire Line
	11750 6350 12850 6350
Wire Wire Line
	12850 6350 12850 4200
Wire Wire Line
	12850 4200 15600 4200
Wire Wire Line
	15600 4200 15600 1550
Wire Wire Line
	15600 1550 14850 1550
Wire Wire Line
	13700 9500 13700 9650
Wire Wire Line
	13700 9650 13100 9650
Wire Wire Line
	13100 9650 13100 6850
Wire Wire Line
	13100 6850 7300 6850
Wire Wire Line
	7300 6850 7300 3450
Wire Wire Line
	7300 3450 8600 3450
Wire Wire Line
	8600 3550 7350 3550
Wire Wire Line
	7350 3550 7350 6800
Wire Wire Line
	7350 6800 13900 6800
Wire Wire Line
	13900 6800 13900 9400
Wire Wire Line
	13900 9400 13700 9400
Wire Wire Line
	12250 8800 12250 9100
Wire Wire Line
	12250 9100 10850 9100
Wire Wire Line
	10850 9100 10850 6950
Wire Wire Line
	10850 6950 7050 6950
Wire Wire Line
	7050 6950 7050 3250
Wire Wire Line
	7050 3250 8600 3250
Wire Wire Line
	8600 3350 7250 3350
Wire Wire Line
	7250 3350 7250 6900
Wire Wire Line
	7250 6900 12450 6900
Wire Wire Line
	12450 6900 12450 8700
Wire Wire Line
	12450 8700 12250 8700
Wire Wire Line
	11550 7650 11550 7850
Wire Wire Line
	11550 7850 10300 7850
Wire Wire Line
	10300 7850 10300 7250
Wire Wire Line
	10300 7250 6450 7250
Wire Wire Line
	6450 7250 6450 3050
Wire Wire Line
	6450 3050 8600 3050
Wire Wire Line
	8600 3150 6500 3150
Wire Wire Line
	6500 3150 6500 7200
Wire Wire Line
	6500 7200 11000 7200
Wire Wire Line
	11000 7200 11000 7800
Wire Wire Line
	11000 7800 11650 7800
Wire Wire Line
	11650 7800 11650 7550
Wire Wire Line
	11650 7550 11550 7550
Wire Wire Line
	12250 6250 12550 6250
Wire Wire Line
	12550 6250 12550 4200
Wire Wire Line
	12550 4200 11750 4200
Wire Wire Line
	11750 4200 11750 850 
Wire Wire Line
	11750 850  7550 850 
Wire Wire Line
	7550 850  7550 2850
Wire Wire Line
	7550 2850 8600 2850
Wire Wire Line
	4900 1100 10600 1100
Wire Wire Line
	8600 2950 7300 2950
Wire Wire Line
	7300 2950 7300 900 
Wire Wire Line
	7300 900  11600 900 
Wire Wire Line
	11600 900  11600 4850
Wire Wire Line
	11600 4850 12400 4850
Wire Wire Line
	12400 4850 12400 6150
Wire Wire Line
	12400 6150 12250 6150
$Comp
L Device:LED D?
U 1 1
P 3950 5200
F 0 "D?" H 3943 5417 50  0000 C CNN
F 1 "LED" H 3943 5326 50  0000 C CNN
F 2 "" H 3950 5200 50  0001 C CNN
F 3 "~" H 3950 5200 50  0001 C CNN
	1    3950 5200
	1    0    0    -1  
$EndComp
Wire Wire Line
	9700 3300 10300 3300
Wire Wire Line
	10300 3300 10300 1350
Wire Wire Line
	10300 1350 5300 1350
Wire Wire Line
	5300 1350 5300 5200
Wire Wire Line
	5300 5200 4100 5200
$Comp
L power:GND #PWR?
U 1 1
P 3800 5200
F 0 "#PWR?" H 3800 4950 50  0001 C CNN
F 1 "GND" V 3805 5072 50  0000 R CNN
F 2 "" H 3800 5200 50  0001 C CNN
F 3 "" H 3800 5200 50  0001 C CNN
	1    3800 5200
	0    1    1    0   
$EndComp
$EndSCHEMATC
